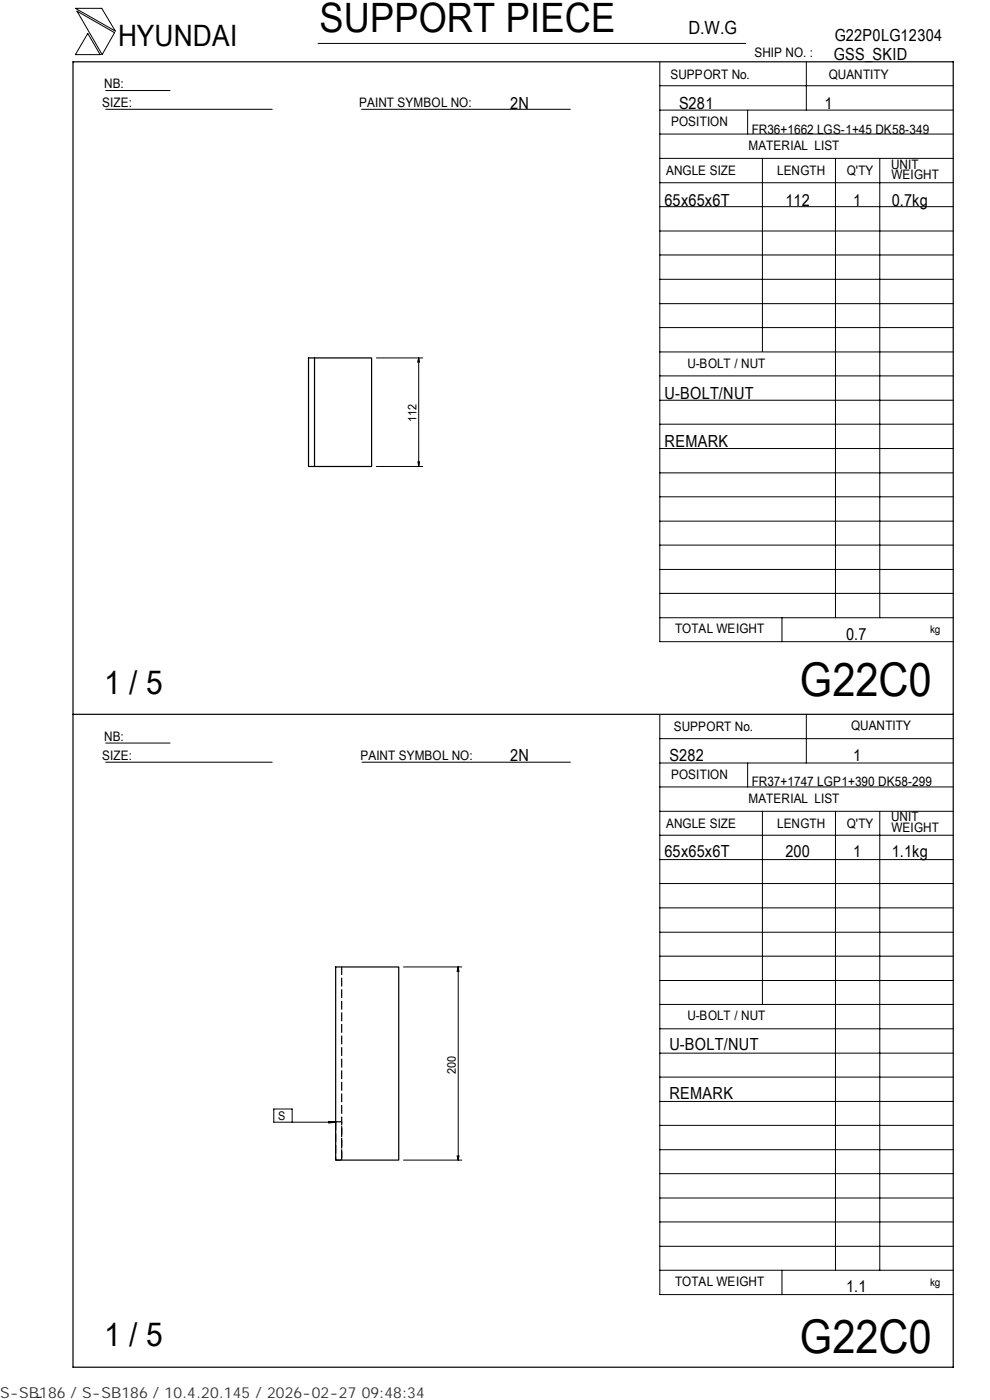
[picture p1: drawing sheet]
<svg xmlns="http://www.w3.org/2000/svg" width="210mm" height="297mm" viewBox="0 0 210 297" stroke-linecap="round" stroke-linejoin="round" font-family="sans-serif">
<path d="M15.5 13.1h186.7v277h-186.7zM65.4 75.9h1.3v23.1h-1.3zM66.7 75.9h12.1v23.1h-12.1M15.5 151.5h186.7M71.2 205.1h13.4v41h-13.4z" fill="none" stroke="#000" stroke-width=".25"/>
<path d="M71.2 238v8.1h1.3v-8.1h-1.3M72.5 246.1v-41" fill="none" stroke="#000" stroke-width=".25" stroke-dasharray="1.9 .6" stroke-linecap="butt"/>
<g fill="none" stroke="#000" stroke-width=".21">
<path d="M16 1.8h5.6l2.9 4.8zM16.3 2.4l8 4.5-2.6 4.7zM18.6 7.1l2.6 4.5h-5.2zM22.4 19.2h13.7M67.5 9.2h90.6M139.9 18.2h62.3M139.9 13.2v122.9h62.3M171 13.1v10.3M22.4 23.2h35.3M76.7 23.2h44.3M139.9 38.8h62.3M139.9 33.6h62.3"/>
<path d="M139.9 28.4h62.3M139.9 23.4h62.3M158.6 23.4v5M161.7 33.6v41M177.2 33.7v97.4M186.6 33.7v97.4M139.9 59.3h62.3M139.9 54.1h62.3M139.9 49h62.3M139.9 43.8h62.3M79.8 75.9h9.9M88.8 75.9l-.2 1"/>
<path d="M88.8 75.9l.2 1M88.8 75.9v23.1M139.9 79.7h62.3M139.9 74.7h62.3M139.9 69.5h62.3M139.9 64.4h62.3M79.8 99h9.9M88.6 97.9l.2 1.1M89 97.9l-.2 1.1M139.9 95.2h62.3M139.9 90h62.3M139.9 84.9h62.3"/>
<path d="M139.9 100.3h62.3M139.9 115.6h62.3M139.9 110.6h62.3M139.9 105.4h62.3M139.9 131.1h62.3M139.9 125.9h62.3M139.9 120.8h62.3M165.9 131.1v5M22.4 157.6h13.7M139.9 151.7v122.9h62.3M139.9 156.7h62.3M171 151.5v10.4"/>
<path d="M22.4 161.7h35.3M76.8 161.7h44.2M139.9 177.2h62.3M139.9 172.1h62.3M139.9 167h62.3M139.9 161.9h62.3M158.6 161.9v5.1M161.7 172.1v41M177.2 172.2v97.3M186.6 172.2v97.3M139.9 182.4h62.3M139.9 197.8h62.3"/>
<path d="M139.9 192.6h62.3M139.9 187.4h62.3M85.6 205.1h12.3M97.2 205.1l-.3 1.1M97.2 205.1l.2 1.1M97.2 205.1v41M139.9 218.3h62.3M139.9 213.1h62.3M139.9 208h62.3M139.9 202.9h62.3M62 238.1v-2.8h-3.9v2.8h13.1M69.8 237.9l1.4 .2-1.4 .1z"/>
<path d="M70.3 238v.2M139.9 238.7h62.3M139.9 233.7h62.3M139.9 228.5h62.3M139.9 223.4h62.3M85.6 246.1h12.3M96.9 245.2l.3 .9M97.4 245.2l-.2 .9M139.9 259.2h62.3M139.9 254.2h62.3M139.9 249h62.3M139.9 243.9h62.3"/>
<path d="M139.9 269.5h62.3M139.9 264.4h62.3M165.9 269.5v5.1M8.8 296.4l-1 .1"/>
</g>
<g font-size="9.9">
<text x="169.7" y="147.6">G22C0</text>
<text x="169.7" y="286.9">G22C0</text>
</g>
<text font-size="8.6" x="67.7" y="6.9">SUPPORT PIECE</text>
<g font-size="7">
<text x="22.1" y="147.2">1 / 5</text>
<text x="22.1" y="285.6">1 / 5</text>
</g>
<text font-size="6.3" x="25.1" y="9.8">HYUNDAI</text>
<text font-size="3.9" x="146" y="7.3">D.W.G</text>
<g font-size="3.5">
<text x="177" y="8.7">G22P0LG12304</text>
<text x="176.9" y="12.8">GSS_SKID</text>
<text x="108.2" y="23.1">2N</text>
<text x="144" y="23.1">S281</text>
<text x="174.8" y="23.1">1</text>
<text x="141" y="43.6">65x65x6T</text>
<text x="166.6" y="43.6">112</text>
<text x="180.9" y="43.6">1</text>
<text x="189.1" y="43.6">0.7kg</text>
<text x="141" y="84.6">U-BOLT/NUT</text>
<text x="141" y="94.8">REMARK</text>
<text x="179.5" y="135.8">0.7</text>
<text x="108.2" y="161.4">2N</text>
<text x="142" y="161.4">S282</text>
<text x="180.9" y="161.4">1</text>
<text x="141" y="181.9">65x65x6T</text>
<text x="166.6" y="181.9">200</text>
<text x="180.9" y="181.9">1</text>
<text x="189.1" y="181.9">1.1kg</text>
<text x="142" y="222.8">U-BOLT/NUT</text>
<text x="142" y="233.1">REMARK</text>
<text x="179.5" y="274.1">1.1</text>
</g>
<text font-size="3.2" fill="#323232" x="0" y="296.6">S-SB186 / S-SB186 / 10.4.20.145 / 2026-02-27 09:48:34</text>
<g font-size="2.8">
<text x="142.2" y="16.8">SUPPORT No.</text>
<text x="160" y="12.2">SHIP NO. :</text>
<text x="175.8" y="16.7">QUANTITY</text>
<text x="21.7" y="22.8">SIZE:</text>
<text x="22.1" y="18.7">NB:</text>
<text x="76.2" y="22.8">PAINT SYMBOL NO:</text>
<text x="142.3" y="26.8">POSITION</text>
<text x="159.4" y="28.4">FR36+1662 LGS-1+45 DK58-349</text>
<text x="158.8" y="31.7">MATERIAL LIST</text>
<text x="189" y="35.8">UNIT</text>
<text x="141.3" y="37.2">ANGLE SIZE</text>
<text x="164.8" y="37.1">LENGTH</text>
<text x="179.6" y="37.1">Q'TY</text>
<text x="189.1" y="38">WEIGHT</text>
<text x="145.8" y="78">U-BOLT / NUT</text>
<text x="143.2" y="134.4">TOTAL WEIGHT</text>
<text x="142.9" y="155">SUPPORT No.</text>
<text x="180.5" y="154.9">QUANTITY</text>
<text x="21.7" y="161.3">SIZE:</text>
<text x="22.1" y="157.1">NB:</text>
<text x="76.5" y="161.2">PAINT SYMBOL NO:</text>
<text x="142.3" y="165.3">POSITION</text>
<text x="159.4" y="166.7">FR37+1747 LGP1+390 DK58-299</text>
<text x="158.8" y="170.3">MATERIAL LIST</text>
<text x="141.3" y="175.7">ANGLE SIZE</text>
<text x="164.8" y="175.6">LENGTH</text>
<text x="179.6" y="175.6">Q'TY</text>
<text x="189" y="174.2">UNIT</text>
<text x="189.1" y="176.5">WEIGHT</text>
<text x="145.8" y="216.5">U-BOLT / NUT</text>
<text x="143.2" y="272.9">TOTAL WEIGHT</text>
</g>
<g font-size="2.5">
<text x="88.3" y="89.6" transform="rotate(-90 88.3 89.6)">112</text>
<text x="96.7" y="227.8" transform="rotate(-90 96.7 227.8)">200</text>
<text x="59" y="237.7">S</text>
</g>
<g font-size="2.3">
<text x="197.3" y="134.3">kg</text>
<text x="197.3" y="272.8">kg</text>
</g>
</svg>
